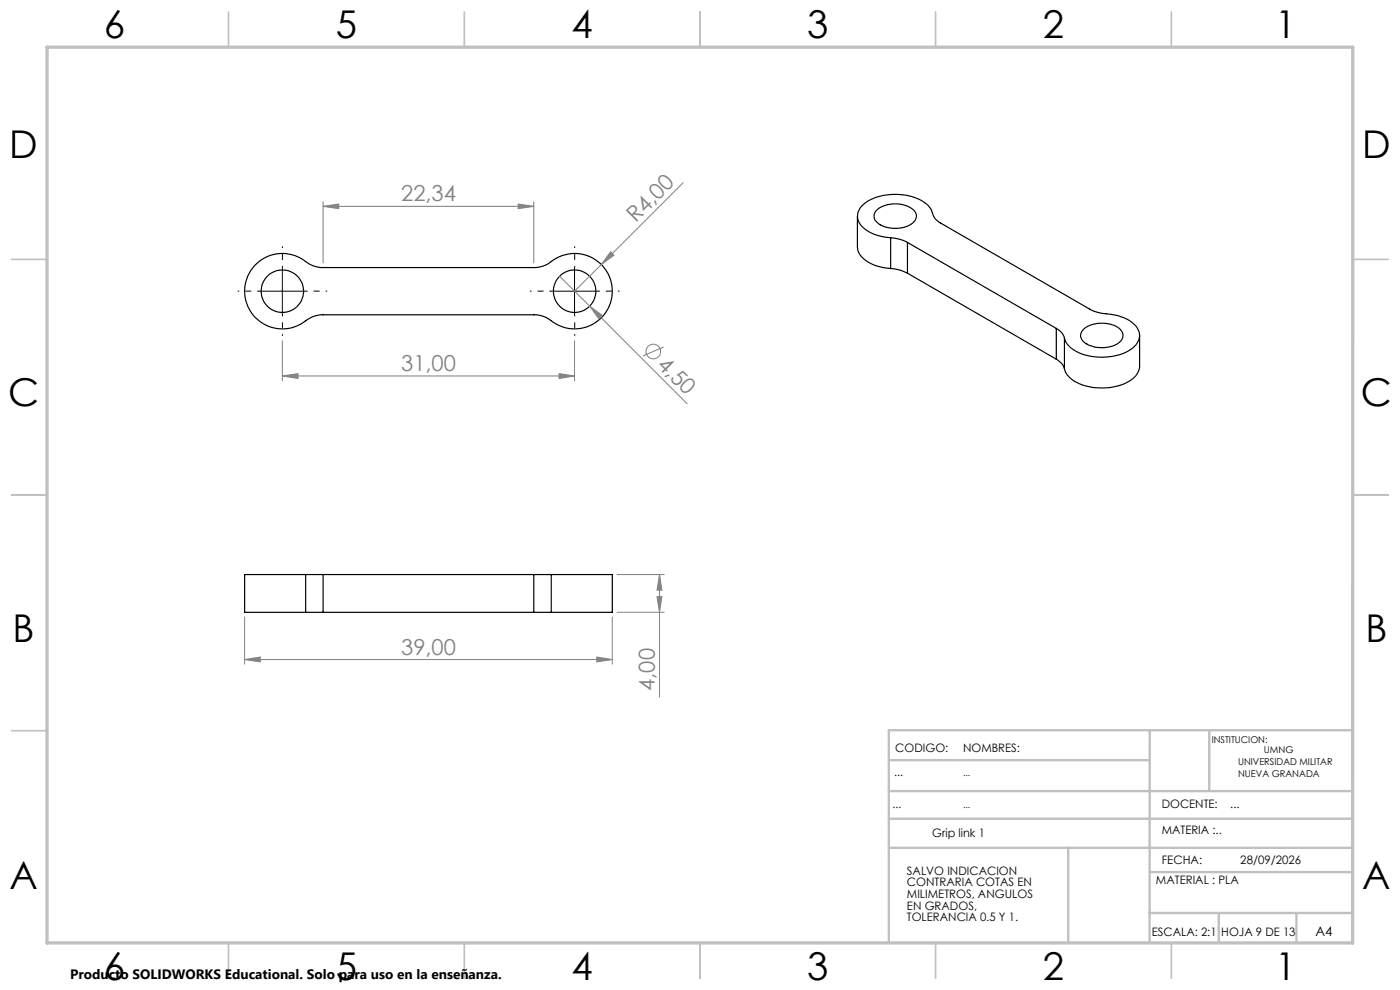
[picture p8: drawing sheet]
<svg xmlns="http://www.w3.org/2000/svg" width="297mm" height="210mm" viewBox="0 0 297 210" stroke-linecap="round" stroke-linejoin="round" font-family="sans-serif">
<g fill="none" stroke="#c0c0c0" stroke-width=".35">
<path d="M48.5 2.5v7.5M98.5 2.5v7.5M148.5 2.5v7.5M198.5 2.5v7.5M248.5 2.5v7.5M2.5 55h7.5M287 55h7.5M2.5 105h7.5M287 105h7.5M2.5 155h7.5M48.5 200v7.5M98.5 200v7.5"/>
<path d="M148.5 200v7.5M198.5 200v7.5M248.5 200v7.5"/>
</g>
<path d="M243.9 154.9v45.1M256.5 154.9v12.7M287 154.9h-98.4v45.1M188.6 173.7h98.3M188.6 179.8h98.3M188.6 167.8h98.3M188.6 161.2h55.3M226.6 179.8v20.2M243.9 193.7h43M243.9 185h43M258.6 193.7v6.3M275 193.7v6.3" fill="none" stroke="#c0c0c0" stroke-width=".5"/>
<path d="M10 10h277l-.1 190h-276.9z" fill="none" stroke="#c0c0c0" stroke-width=".7"/>
<g fill="none" stroke="#000" stroke-width=".25">
<path d="M54 56.3a8.1 8.1 0 0 1 11.3-.5l1.3 .6 1.5 .4h45.1a6.2 6.2 0 0 0 4.3-1.7 8 8 0 0 1 10.7 1.7 8 8 0 0 1-.8 10.8 8 8 0 0 1-10.8 .2l-1.4-.7-1.5-.3h-45.2a7.4 7.4 0 0 0-4.8 2 8 8 0 0 1-10.1-2.1 8 8 0 0 1 .4-10.4zM181.9 45.9v6.5a4.6 4.6 0 0 0 3.4 3.8l2.4 .6 1.2 .2M185.8 44.8a6.3 6.3 0 0 1 8.3 0 1.92 1.92 0 0 1-1.1 2.9 6.5 6.5 0 0 1-7.1-.7 1.67 1.67 0 0 1-.1-2.2zM188.9 50.4a8.2 8.2 0 0 1-6.7-3.2 3.3 3.3 0 0 1 1.6-4.3 12.1 12.1 0 0 1 12.6 .3 4.4 4.4 0 0 1 1.6 2.7l.6 .8 1 .6 31.6 18.3a11.6 11.6 0 0 0 4.8 1.1 6.9 6.9 0 0 1 5.6 3.5 3.6 3.6 0 0 1-2.2 4.2 12.2 12.2 0 0 1-12.2-.6l-.9-1-.5-1.1M188.9 50.4a8.1 8.1 0 0 1 3.6 1M188.9 57a8.1 8.1 0 0 1 3.6 1M188.9 50.4v6.6M192.5 51.4l31.6 18.3M192.5 51.4v6.6M192.5 58l31.6 18.2M224.1 69.7a3.1 3.1 0 0 1 1.7 2M224.1 76.2a3.4 3.4 0 0 1 1.7 2"/>
<path d="M224.1 69.7v6.5M225.8 71.7v6.5M229.9 69.8a6.5 6.5 0 0 1 7.8 .1 1.91 1.91 0 0 1-.8 3.2 6.7 6.7 0 0 1-7.2-.8 1.68 1.68 0 0 1 .2-2.5zM241.8 71.1v6.6a4.5 4.5 0 0 1-3.4 3.7 12.3 12.3 0 0 1-11.2-1l-.9-1.1-.5-1.1M64.8 121.9h-12.9v8h12.9M64.8 121.9h3.7M64.8 129.9h3.7M64.8 121.9v8M68.5 121.9v8M68.5 121.9h44.7M68.5 129.9h44.7M113.2 121.9h3.7"/>
<path d="M113.2 129.9h3.7M113.2 121.9v8M116.9 121.9h13v8h-13M116.9 121.9v8"/>
<circle cx="59.9" cy="61.8" r="4.5"/>
<circle cx="121.9" cy="61.8" r="4.5"/>
</g>
<g fill="none" stroke="#808080" stroke-width=".21">
<path d="M144.9 38.8l-17.3 17.3M68.5 43.8l3.4-.5v1zM68.5 42.8v13M68.5 43.8h44.7M109.9 43.3l3.3 .5-3.3 .5zM113.2 42.8v13M118.7 58.6l6.4 6.3M127.6 56.1l-5.7 5.7M129.5 53.4l.7 .7-2.6 2zM59.9 79.8l3.3-.5v1zM59.9 72.3v8.5M59.9 79.8h62"/>
<path d="M118.6 79.3l3.3 .5-3.3 .5zM121.9 72.3v8.5M125.1 64.9l2.7 2-.7 .8zM125.1 64.9l20.7 20.7M140.8 73.6l-4.4 1.9M51.9 139.9l3.3-.5v1zM51.9 130.9v10M51.9 139.9h78M126.6 139.4l3.3 .5-3.3 .5zM129.9 130.9v10M130.9 129.9h10M130.9 121.9h10"/>
<path d="M139.4 126.6h1l-.5 3.3zM139.9 121.9l.5 3.3h-1zM139.9 121.9v26"/>
<circle cx="138.6" cy="74.6" r="1.56"/>
</g>
<path d="M59.9 56.8v-4.5M121.9 56.8v-4.5M54.9 61.8h-4.5M59.9 66.8v4.5M64.9 61.8h4.5M116.9 61.8h-4.5M121.9 66.8v4.5M126.9 61.8h4.5" fill="none" stroke="#000" stroke-width=".21" stroke-dasharray="15.2 1.3 1.3 1.3" stroke-dashoffset="14.9" stroke-linecap="butt"/>
<path d="M59.9 56.8v10M121.9 56.8v10M54.9 61.8h10M116.9 61.8h10" fill="none" stroke="#000" stroke-width=".21"/>
<g fill="#808080">
<path d="M129.5 53.4l.7 .7-2.6 2z"/>
<path d="M125.1 64.9l2.7 2-.7 .8z"/>
<path d="M126.6 139.4l3.3 .5-3.3 .5zM51.9 139.9l3.3-.5v1z"/>
<path d="M68.5 43.8l3.4-.5v1zM109.9 43.3l3.3 .5-3.3 .5zM59.9 79.8l3.3-.5v1zM118.6 79.3l3.3 .5-3.3 .5z"/>
<path d="M139.4 126.6h1l-.5 3.3zM139.9 121.9l.5 3.3h-1z"/>
</g>
<g font-size="8.1">
<text x="22" y="8">6</text>
<text x="71.2" y="8">5</text>
<text x="121.2" y="8">4</text>
<text x="171.2" y="8">3</text>
<text x="221.2" y="8">2</text>
<text x="270.5" y="8">1</text>
<text x="2" y="33.6">D</text>
<text x="289" y="33.6">D</text>
<text x="1.7" y="86.1">C</text>
<text x="288.7" y="86.1">C</text>
<text x="2.7" y="136.1">B</text>
<text x="289.7" y="136.1">B</text>
<text x="2" y="188.6">A</text>
<text x="289" y="188.6">A</text>
<text x="22" y="208">6</text>
<text x="71.2" y="208">5</text>
<text x="121.2" y="208">4</text>
<text x="171.2" y="208">3</text>
<text x="221.2" y="208">2</text>
<text x="270.5" y="208">1</text>
</g>
<g font-size="4.7" fill="#808080">
<text x="85.1" y="42.7">22,34</text>
<text x="134.9" y="47.4" transform="rotate(-45 134.9 47.4)">R4,00</text>
<text x="139.2" y="77.6" transform="rotate(45 139.2 77.6)">4,50</text>
<text x="85.1" y="78.7">31,00</text>
<text x="85.1" y="138.9">39,00</text>
<text x="138.9" y="146.6" transform="rotate(-90 138.9 146.6)">4,00</text>
</g>
<text font-size="2.9" x="14.9" y="207.6">Producto SOLIDWORKS Educational. Solo para uso en la enseñanza.</text>
<text font-size="2.8" x="279.1" y="198.6">A4</text>
<g font-size="2.5">
<text x="189.9" y="159.6">CODIGO:</text>
<text x="204.3" y="159.6">NOMBRES:</text>
<text x="189.7" y="164.6">...</text>
<text x="189.3" y="171.5">...</text>
<text x="246.5" y="171.5">DOCENTE:</text>
<text x="261" y="171.5">...</text>
<text x="197.8" y="177.6">Grip link 1</text>
<text x="246.5" y="176.9">MATERIA :..</text>
<text x="192.4" y="185.6">SALVO INDICACION</text>
<text x="246.5" y="183.3">FECHA:</text>
<text x="263.1" y="183.3">28/09/2026</text>
<text x="192.4" y="188">CONTRARIA COTAS EN</text>
<text x="192.4" y="190.5">MILIMETROS, ANGULOS</text>
<text x="245.2" y="187.6">MATERIAL : PLA</text>
<text x="192.4" y="193">EN GRADOS,</text>
<text x="192.4" y="195.4">TOLERANCIA 0.5 Y 1.</text>
<text x="244.4" y="198.6">ESCALA: 2:1</text>
<text x="259.1" y="198.6">HOJA 9 DE 13</text>
</g>
<g font-size="2">
<text x="257.1" y="157.6">INSTITUCION:</text>
<text x="268.1" y="159.7">UMNG</text>
<text x="204.3" y="164.6">...</text>
<text x="262.6" y="162.2">UNIVERSIDAD MILITAR</text>
<text x="262.6" y="164.7">NUEVA GRANADA</text>
<text x="204.3" y="171.4">...</text>
</g>
</svg>
